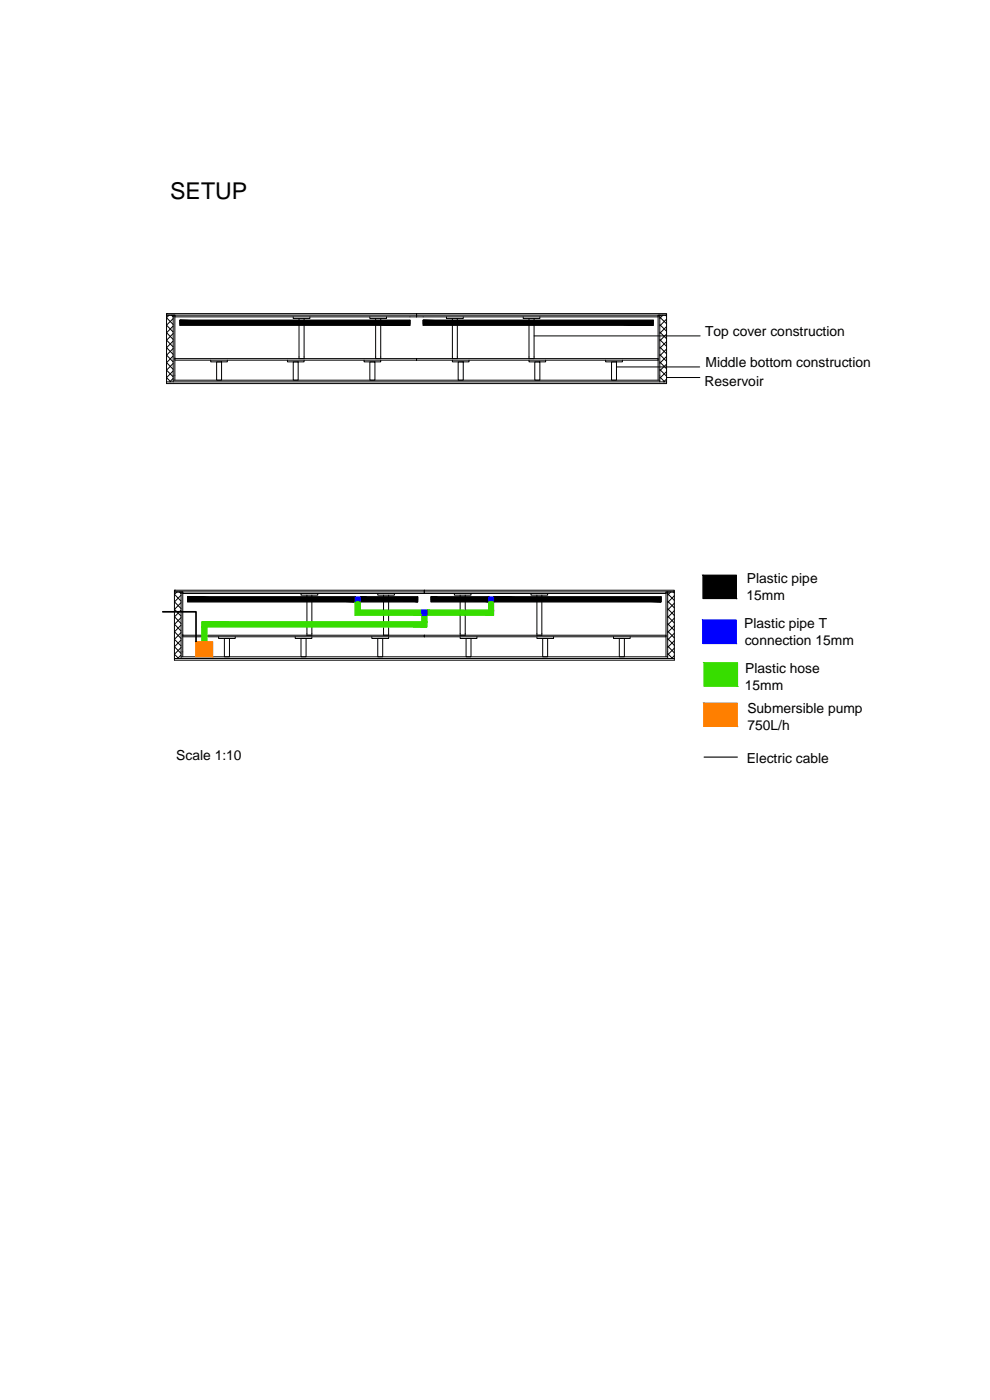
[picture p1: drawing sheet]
<svg xmlns="http://www.w3.org/2000/svg" width="297mm" height="420mm" viewBox="0 0 297 420" stroke-linecap="round" stroke-linejoin="round" font-family="sans-serif">
<!-- layer: Plywood -->
<path d="M50 114.6v-20h2v20M198 114.6v-20h2v20M52.3 197.6v-20h2v20M200.3 197.6v-20h2v20" fill="none" stroke="#000" stroke-width=".3"/>
<!-- layer: koty -->
<g fill="none" stroke="#000" stroke-width=".3">
<path d="M50 99.8l2 2.1M50.7 94.6l-.7 .7 2 2.1M51.4 94.6l.6 .5M52 95.6l-2 2 2 2M52 97.8l-2 2.1M52 94.6h.5v19.5M54 96.1v1.5M123 96.1v1.5M127 96.1v1.5M196 96.1v1.5M198 94.6h-.5v19.5M198 99.7l2 2"/>
<path d="M198 97.4l2 2M198 95.2l2 2M198.9 94.6l-.9 1M199.7 94.6l.3 .3M200 95.8l-2 2M200 98l-2 2M50 114.6h150v.5h-150zM52 100.1l-2 2 2 2M52 102.3l-2 2.1 2 2M52 104.6l-2 2 2 2M52 106.8l-2 2.1 2 1.9M52 109.1l-2 2 2 2"/>
<path d="M52 111.3l-2 2 1.3 1.3M52 113.6l-1.1 1M52 114.1h146M65 108.6h1.5v5.5h-1.5zM88 108.6h1.5v5.5h-1.5zM111 108.6h1.5v5.5h-1.5zM137.5 108.6h1.5v5.5h-1.5zM160.5 108.6h1.5v5.5h-1.5zM183.5 108.6h1.5v5.5h-1.5zM198 113.1l1.4 1.5M198 110.9l2 2M198 108.6l2 2.1"/>
<path d="M198 106.4l2 2M198 104.2l2 2M198 101.9l2 2M200 100.3l-2 2M200 102.5l-2 2M200 104.7l-2 2.1M200 107l-2 2M200 109.3l-2 2M200 111.5l-2 2M200 113.8l-.9 .8M53.1 177.6l-.8 .8 2 2M53.8 177.6l.5 .6"/>
<path d="M54.3 178.6l-2 2.1 2 1.9M54.3 177.6h.5v19.5M56.3 179.1v1.5M125.3 179.1v1.5M129.3 179.1v1.5M198.3 179.1v1.5M200.3 177.6h-.5v19.5M200.3 178.2l2 2M201.3 177.6l-1 1M202 177.6l.3 .3M202.3 178.8l-2 2M52.3 189.6l2 2"/>
<path d="M52.3 197.6h150v.5h-150zM54.3 180.9l-2 2 2 2M54.3 183.1l-2 2 2 2M54.3 185.3l-2 2.1 2 2M54.3 187.6l-2 2M54.3 189.8l-2 2.1 2 2M54.3 192.1l-2 2 2 2M54.3 194.3l-2 2.1 1.3 1.2M54.3 196.6l-1 1M54.3 197.1h146M67.3 191.6h1.5v5.5h-1.5zM90.3 191.6h1.5v5.5h-1.5z"/>
<path d="M113.3 191.6h1.5v5.5h-1.5zM139.8 191.6h1.5v5.5h-1.5zM162.8 191.6h1.5v5.5h-1.5zM185.8 191.6h1.5v5.5h-1.5zM200.3 196.1l1.5 1.5M200.3 193.9l2 2M200.3 191.7l2 2M200.3 189.4l2 2M200.3 187.2l2 2M200.3 184.9l2 2.1M200.3 182.7l2 2M200.3 180.4l2 2"/>
<path d="M202.3 181l-2 2.1M202.3 183.3l-2 2M202.3 185.5l-2 2.1M202.3 187.8l-2 2M202.3 190l-2 2M202.3 192.3l-2 2M202.3 194.5l-2 2M202.3 196.8l-.8 .8"/>
</g>
<!-- layer: 0 -->
<g fill="none" stroke="#000" stroke-width=".3">
<path d="M50 94.1h.1M50 94.1h150v.5h-150zM52 94.6v.5M52.5 94.6v.5h145v-.5M54 97.1v-1h69v1M54 97.6h69M88 95.1v.5h5v-.5M89.7 95.6v.5M89.7 97.6v10M91.2 95.6v.5M91.2 97.6v10M111 95.1v.5h5v-.5"/>
<path d="M112.7 95.6v.5M112.7 97.6v10M114.2 95.6v.5M114.2 97.6v10M125 94.1v1M127 97.1v-1h69v1M127 97.6h69M134 95.1v.5h5v-.5M135.7 95.6v.5M135.7 97.6v10M137.2 95.6v.5M137.2 97.6v10"/>
<path d="M157 95.1v.5h5v-.5M158.7 95.6v.5M158.7 97.6v10M160.2 95.6v.5M160.2 97.6v10M198 94.6v.5M52.5 107.6h145v.5h-145M52.5 107.4v.5M63.2 108.1v.5h5v-.5M86.2 108.1v.5h5v-.5M109.2 108.1v.5h5v-.5M125 107.6v.5v-.5"/>
<path d="M135.7 108.1v.5h5v-.5M158.7 108.1v.5h5v-.5M160.2 100.8h49.9M181.7 108.1v.5h5v-.5M185 110.1h24.9M200 113.3h10M52.3 177.1h.1M52.3 177.1h150v.5h-150zM54.3 177.6v.5M54.8 177.6v.5h145v-.5M90.3 178.1v.5h5v-.5M92.1 178.6v.5"/>
<path d="M93.6 178.6v.5M106.6 179.1h-50.3v1M108.1 179.1h17.2v1M113.3 178.1v.5h5v-.5M115.1 178.6v.5M116.6 178.6v.5M127.3 177.1v1M136.3 178.1v.5h5v-.5M138.1 178.6v.5M139.6 178.6v.5M146.6 179.1h-17.3v1M148.1 179.1h50.2v1"/>
<path d="M159.3 178.1v.5h5v-.5M161.1 178.6v.5M162.6 178.6v.5M200.3 177.6v.5M211 172.6h10v7h-10zM54.8 191.1h5.8M54.8 190.6h5.8M54.8 190.4v.5M56.3 180.6h50.3M62.1 190.6h137.7v.5h-137.7M65.6 191.1v.5h5v-.5M88.6 191.1v.5h5v-.5"/>
<path d="M92.1 180.6v6M92.1 188.1v2.5M93.6 180.6v6M93.6 188.1v2.5M108.1 180.6h17.2M111.6 191.1v.5h5v-.5M115.1 180.6v2.5M115.1 184.6v2M115.1 188.1v2.5M116.6 180.6v2.5M116.6 184.6v2M116.6 188.1v2.5"/>
<path d="M127.3 190.6v.5v-.5M129.3 180.6h17.3M138.1 191.1v.5h5v-.5M138.1 180.6v2.5M138.1 184.6v6M139.6 180.6v2.5M139.6 184.6v6M148.1 180.6h50.2M161.1 191.1v.5h5v-.5M161.1 180.6v10M162.6 180.6v10M184.1 191.1v.5h5v-.5"/>
</g>
<!-- layer: koty -->
<g fill="#000" stroke="#000" stroke-width=".3">
<path d="M54 96.1v1.5h69zM54 96.1h69v1.5z"/>
<path d="M127 96.1v1.5h69zM127 96.1h69v1.5z"/>
<path d="M211 172.6v7h10zM211 172.6h10v7z"/>
</g>
<!-- layer: zapojeni cerpadlo -->
<g fill="#00f" stroke="#00f" stroke-width=".3">
<path d="M146.6 179.1v1.5h1.5zM146.6 179.1h1.5v1.5z"/>
<path d="M106.6 179.1v1.5h1.5zM106.6 179.1h1.5v1.5z"/>
<path d="M126.6 183.1v1.5h1.5zM126.6 183.1h1.5v1.5z"/>
<path d="M210.9 186.1v7h10zM210.9 186.1h10v7z"/>
</g>
<!-- layer: 0 -->
<g fill="#000" stroke="#000" stroke-width=".3">
<path d="M56.3 179.1v1.5h50.3zM56.3 179.1h50.3v1.5z"/>
<path d="M108.1 179.1v1.5h17.2zM108.1 179.1h17.2v1.5z"/>
<path d="M129.3 179.1v1.5h17.3zM129.3 179.1h17.3v1.5z"/>
<path d="M148.1 179.1v1.5h50.2zM148.1 179.1h50.2v1.5z"/>
</g>
<!-- layer: hadice -->
<g fill="#37dd00" stroke="#37dd00" stroke-width=".3">
<path d="M146.6 180.6v2.5h1.5zM146.6 180.6h1.5v2.5z"/>
<path d="M106.6 180.6v2.5h1.5zM106.6 180.6h1.5v2.5z"/>
<path d="M128.1 183.1v1.5h20zM128.1 183.1h20v1.5z"/>
<path d="M106.6 183.1v1.5h20zM106.6 183.1h20v1.5z"/>
<path d="M126.6 184.6v2h1.5zM126.6 184.6h1.5v2z"/>
<path d="M60.6 186.6v1.5h67.5zM60.6 186.6h67.5v1.5z"/>
<path d="M60.6 188.1v4.5h1.5zM60.6 188.1h1.5v4.5z"/>
<path d="M211.3 198.9v7h10zM211.3 198.9h10v7z"/>
</g>
<path d="M106.6 180.6v4h20v2h-66v6h1.5v-4.5h66v-3.5h20v-4M108.1 180.6v2.5h18.5M146.6 180.6v2.5h-18.5M211.3 198.9h10v7h-10z" fill="none" stroke="#37dd00" stroke-width=".3"/>
<!-- layer: zapojeni cerpadlo -->
<path d="M106.6 179.1v1.5M108.1 179.1v1.5M146.6 179.1v1.5M148.1 179.1v1.5M126.6 183.1h1.5v1.5h-1.5zM210.9 186.1h10v7h-10z" fill="none" stroke="#00f" stroke-width=".3"/>
<!-- layer: cerpadlo -->
<g fill="#ff7f00" stroke="#ff7f00" stroke-width=".3">
<path d="M58.8 192.6v4.5h5zM58.8 192.6h5v4.5z"/>
<path d="M211.2 211v7h10zM211.2 211h10v7z"/>
</g>
<path d="M58.8 192.6h5v4.5h-5zM211.2 211h10v7h-10z" fill="none" stroke="#ff7f00" stroke-width=".3"/>
<!-- layer: 0 -->
<path d="M48.8 183.6h10v9" fill="none" stroke="#000" stroke-width=".51"/>
<path d="M211.3 227.2h9.9" fill="none" stroke="#000" stroke-width=".34"/>
<text font-size="6.9" x="51.1" y="59.7">SETUP</text>
<g font-size="4.1">
<text x="211.6" y="100.9">Top cover construction</text>
<text x="211.7" y="110.3">Middle bottom construction</text>
<text x="211.4" y="115.8">Reservoir</text>
<text x="224.1" y="175.1">Plastic pipe</text>
<text x="224" y="180.1">15mm</text>
<text x="223.3" y="188.4">Plastic pipe T</text>
<text x="223.4" y="193.4">connection 15mm</text>
<text x="223.6" y="201.9">Plastic hose</text>
<text x="223.5" y="206.9">15mm</text>
<text x="224.3" y="214.1">Submersible pump</text>
<text x="224.3" y="219.1">750L/h</text>
<text x="52.9" y="228.2">Scale 1:10</text>
<text x="224" y="229.1">Electric cable</text>
</g>
</svg>
